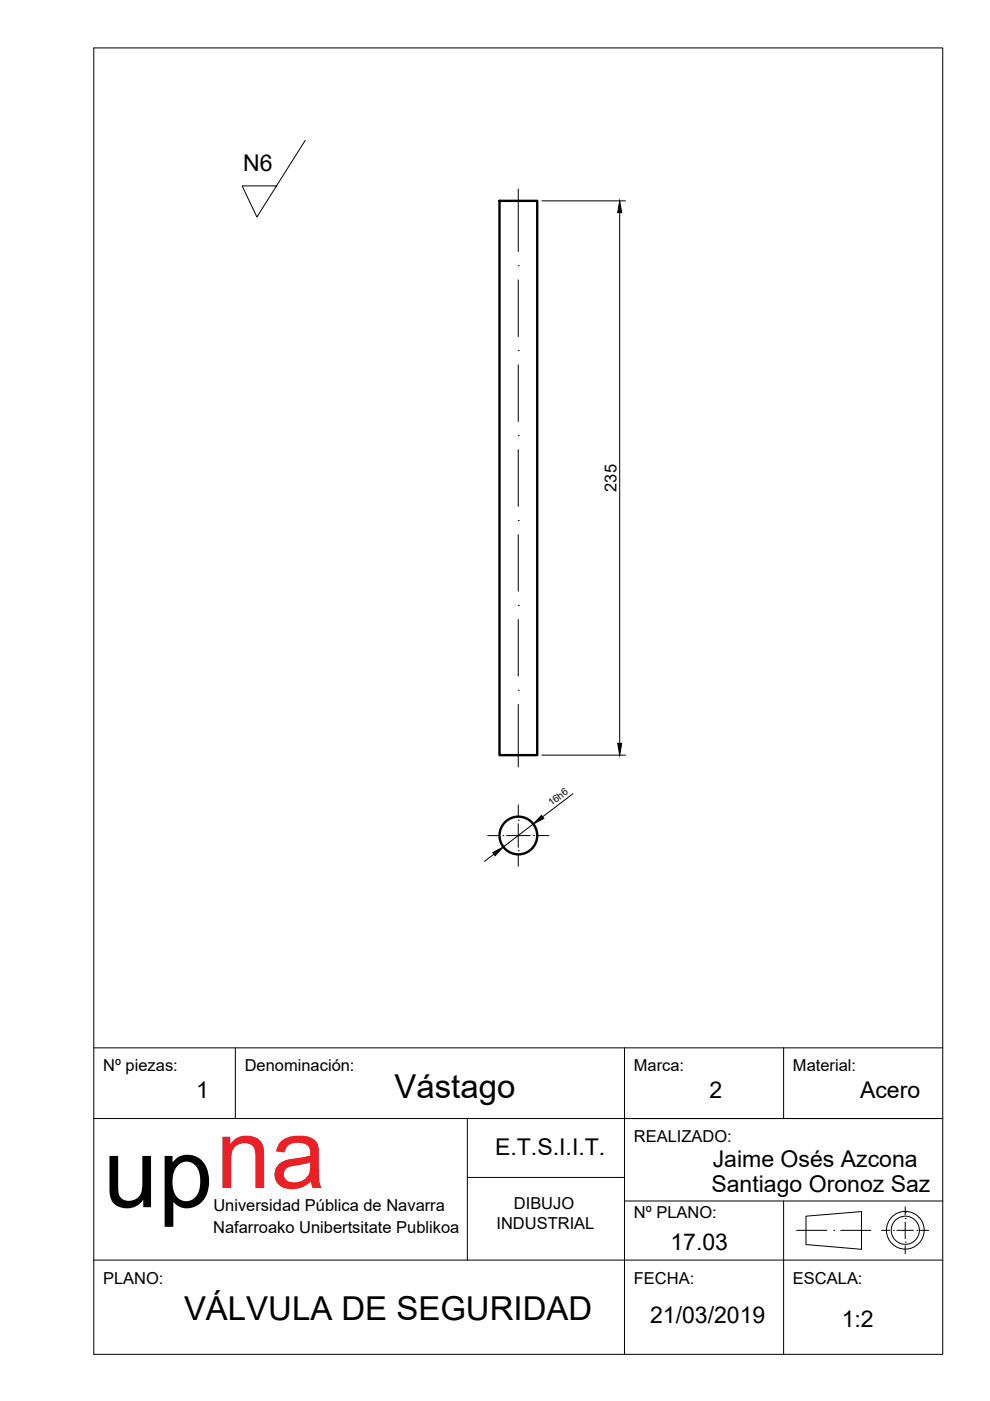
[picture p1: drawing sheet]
<svg xmlns="http://www.w3.org/2000/svg" width="210mm" height="297mm" viewBox="0 0 210 297" stroke-linecap="round" stroke-linejoin="round" font-family="sans-serif">
<!-- layer: 015_cajetin -->
<path d="M19.9 10.2h180v276.9h-180zM19.9 237.2h180M19.9 222.2h180M49.9 222.2v15M99.1 237.2v30M132.4 222.2v64.9M166.1 222.2v15M99.1 249.6h33.3M132.4 254.6h67.5M166.1 254.6v32.5M19.9 267.2h180" fill="none" stroke="#000" stroke-width=".21"/>
<!-- layer: 031_linea_continua_fina -->
<g fill="none" stroke="#000" stroke-width=".21">
<path d="M170.9 257.9l11.8-1v8l-11.8-1zM191.9 257h.1"/>
<circle cx="191.9" cy="260.8" r="4"/>
<circle cx="191.9" cy="260.8" r="2.98"/>
</g>
<!-- layer: 034_ejes -->
<g fill="none" stroke="#000" stroke-width=".21">
<path d="M109.9 56.3h.1M109.9 40.1v13.2M109.9 59.4v12M109.9 74.3h.1M109.9 77.3v12.1M109.9 92.4h.1M109.9 95.3v12.1M109.9 110.4h.1M109.9 113.4v11.9M109.9 128.4h.1M109.9 131.4v11.9M109.9 146.3h.1"/>
<path d="M109.9 149.4v13.2M103.4 177.2h2.5M106.6 177.2h.1M107.4 177.2h5M109.9 173.9h.1M109.9 170.6v2.5M109.9 174.7v5M113.1 177.2h.1M113.9 177.2h2.5M109.9 180.4h.1M109.9 181.1v2.5M191.9 258.4h.1"/>
<path d="M191.9 255.9v1.7M191.9 259.1v3.5M168.9 260.9h6.4M176.8 260.9h.1M178.3 260.9h6.3M186.9 260.9h1.8M189.4 260.9h.1M190.1 260.9h3.6M191.9 263.4h.1M191.9 264.1v1.8M194.4 260.9h.1M195.1 260.9h1.8"/>
</g>
<!-- layer: 030_linea_continua_gruesa -->
<g fill="none" stroke="#000" stroke-width=".51">
<path d="M105.9 42.6h8v117.5h-8z"/>
<circle cx="109.9" cy="177.1" r="4"/>
</g>
<!-- layer: 040_cotas. -->
<path d="M64.7 29.8l-10.2 16.2-3.2-6.6h7.3M114.9 42.6h17.7M131.4 45.1v112.5M113.1 174.7l-6.4 4.9M114.9 160.1h17.7M121.5 168.3l-6.5 4.9M104.7 181.1l-2 1.5" fill="none" stroke="#000" stroke-width=".21"/>
<path d="M131.4 42.6l.4 2.5h-.8zM131 157.6h.8l-.4 2.5zM114.8 172.9l.5 .6-2.2 1.2zM104.5 180.8l2.2-1.2-1.7 1.8z" fill="#000" stroke="#000" stroke-width=".21"/>
<text font-size="21" x="21.9" y="255.9">upna</text>
<g font-size="7">
<text x="83.6" y="232.8">Vástago</text>
<text x="39" y="279.8">VÁLVULA DE SEGURIDAD</text>
</g>
<g font-size="4.9">
<text x="51.5" y="36.2">N6</text>
<text x="41.6" y="232.8">1</text>
<text x="150.4" y="232.8">2</text>
<text x="182.4" y="232.8">Acero</text>
<text x="105" y="244.9">E.T.S.I.I.T.</text>
<text x="151.1" y="247.4">Jaime Osés Azcona</text>
<text x="150.8" y="252.8">Santiago Oronoz Saz</text>
<text x="142.1" y="265.1">17.03</text>
<text x="137.8" y="280.5">21/03/2019</text>
<text x="178.5" y="281.3">1:2</text>
</g>
<g font-size="3.5">
<text x="130.7" y="104.3" transform="rotate(-90 130.7 104.3)">235</text>
<text x="21.9" y="227.2">Nº piezas:</text>
<text x="51.9" y="227.2">Denominación:</text>
<text x="134.4" y="227.2">Marca:</text>
<text x="168.1" y="227.2">Material:</text>
<text x="134.4" y="242.1">REALIZADO:</text>
<text x="45.2" y="256.8">Universidad Pública de Navarra</text>
<text x="109" y="256.3">DIBUJO</text>
<text x="45.2" y="261.3">Nafarroako Unibertsitate Publikoa</text>
<text x="105.3" y="260.6">INDUSTRIAL</text>
<text x="134.4" y="258.2">Nº PLANO:</text>
<text x="21.9" y="272.2">PLANO:</text>
<text x="134.4" y="272.2">FECHA:</text>
<text x="168.1" y="272.2">ESCALA:</text>
</g>
<text font-size="2.1" x="117" y="170.9" transform="rotate(-38 117 170.9)">16h6</text>
</svg>
